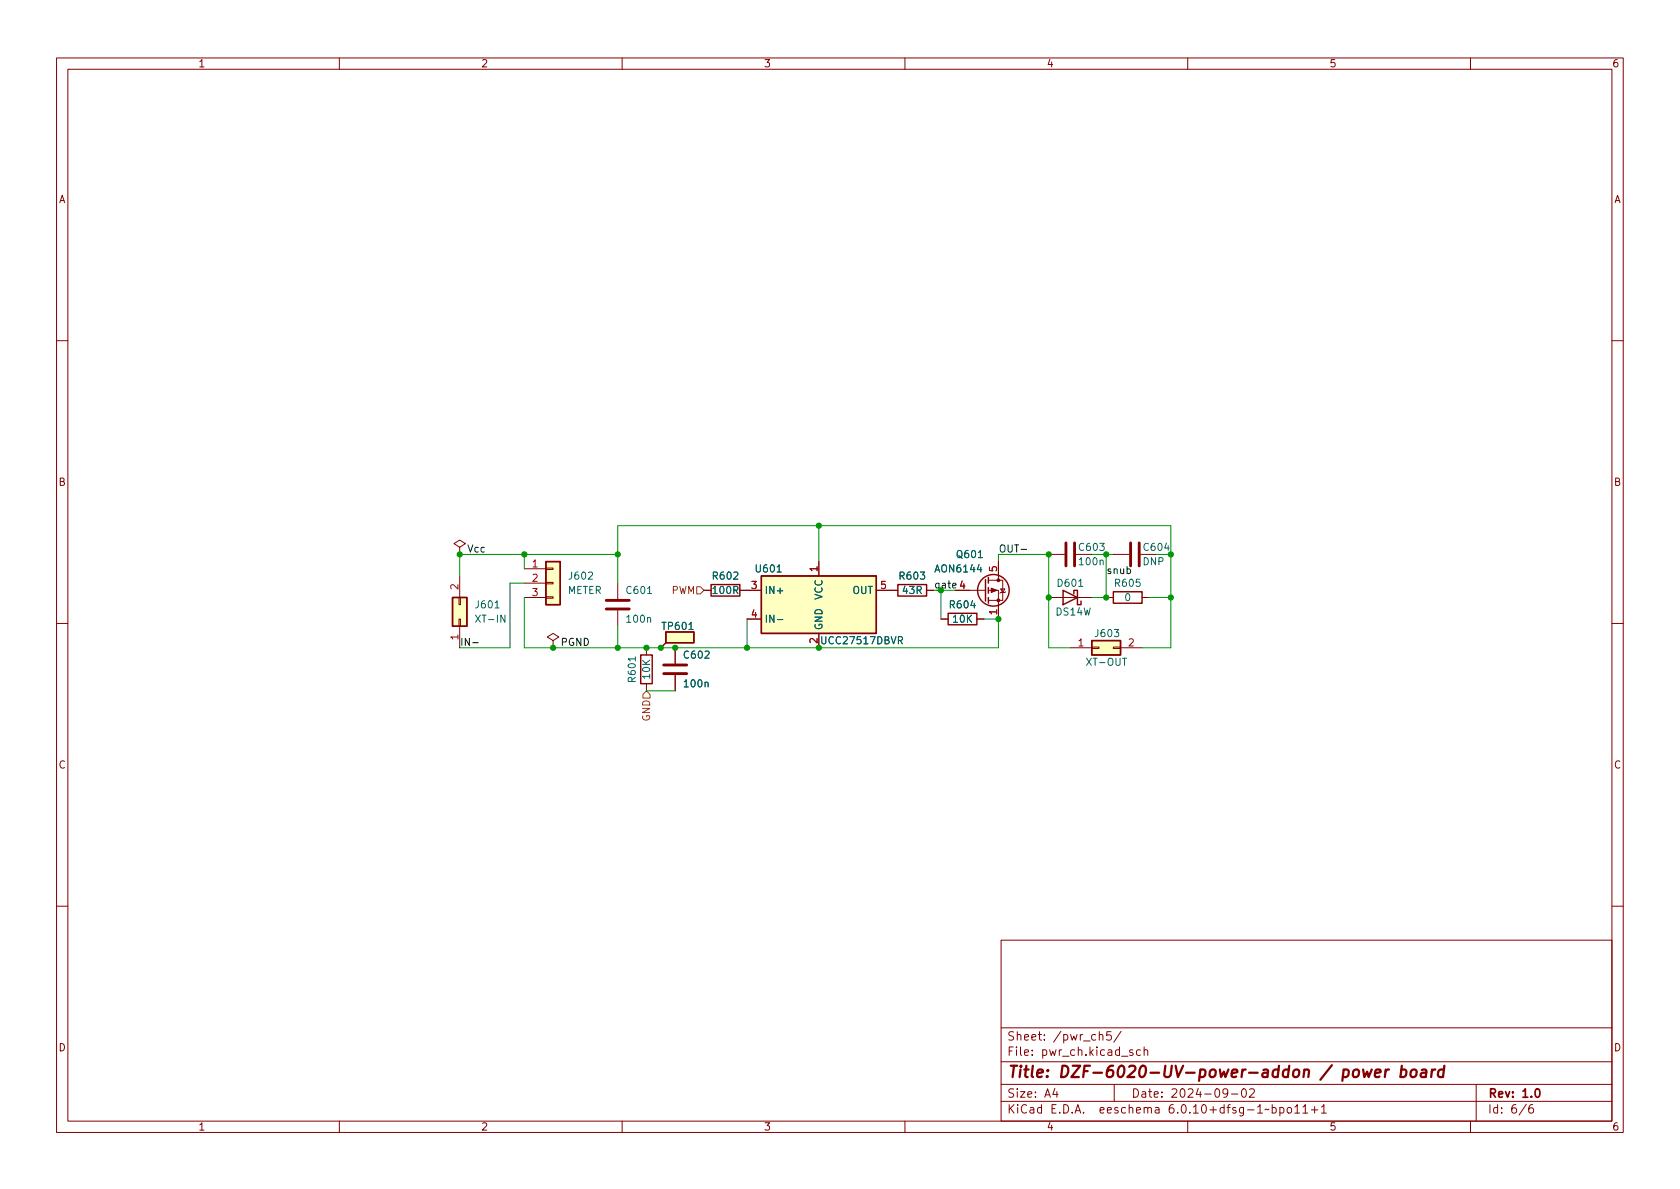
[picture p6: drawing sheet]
<svg xmlns="http://www.w3.org/2000/svg" width="297mm" height="210mm" viewBox="0 0 297 210" stroke-linecap="round" stroke-linejoin="round" font-family="sans-serif">
<g fill="none" stroke="#840000" stroke-width=".18">
<path d="M10 10.2h277v190.1h-277zM12 12.2h273v186.1h-273zM60 10.2v2M110 10.2v2M160 10.2v2M210 10.2v2M260 10.2v2M10 60.2h2M285 60.2h2M81.3 96.8l1-.7-1-.6-1 .6 1 .7v1.2M81.3 98h.1M144.8 99.3v2.5"/>
<path d="M176.5 99.3v3.3M185.4 98h2.8M190.2 98h2.8M196.8 98h2.8M201.7 98h2.8M10 110.2h2M81.2 109.5h.2v1.2h-.2zM81.2 105.7h.2v1.2h-.2zM81.3 101.8v3.9M81.3 110.7v3.8M92.7 100.6h3.8M92.7 103.1h3.8"/>
<path d="M92.7 105.7h3.8M96.5 105.5h1.3v.3h-1.3zM96.5 103h1.3v.2h-1.3zM96.5 100.5h1.3v.2h-1.3zM97.8 113.3l1-.7-1-.6-1 .6 1 .7v1.2M97.8 114.5h.1M109.2 103.1v2.8M109.2 107.9v2.8M114.3 114.5v1.3M116.8 114.5h.1M119.4 114.5v2.8M119.4 119.4v2.8"/>
<path d="M124.5 104.4h1.2M130.8 104.4h3.8M132.1 109.5h2.5M144.8 112v2.5M154.9 104.4h3.8M163.8 104.4h1.3M166.4 109.5h1.2M168.9 104.4h5.3M172.7 109.5h1.3M174.8 104.4h1.7v5.1M174.8 102.6h2.5v3.6h-2.5M176.9 104.1h.8l-.4 .7z"/>
<path d="M177.8 104.6l-.1 .2h-.8l-.1 .1M185.4 105.7h7.6M189.2 114.5h3.8M193 114.4h1.3v.3h-1.3zM195.6 105.7h1.2M196.8 114.4h1.3v.3h-1.3zM198.1 114.5h3.8M201.9 105.7h1.3M285 110.2h2M114.3 120.9v1.3M10 160.2h2M177 166.3h108v32h-108z"/>
<path d="M285 160.2h2M60 198.3v2M110 198.3v2M160 198.3v2M177 194.8h108M177 191.8h108M177 187.8h108M177 181.8h108M186.5 192.5l-.4 1h1M186.9 193v1M194.4 183.1l.2-.2 .3 .1 .1 .9M196.4 182.4h-.7l-.1 .7 .3-.1 .5 .1 .1 .2-.1 .5-.2 .1-.6-.1"/>
<path d="M197 191.8v3M198.2 182.4l-1.3 1.9M200.3 185.7l-.4-.1-.2 .2 .1 .3 .5 .1v.4h-.6M201.6 185.7l-.4-.1-.3 .3v.4l.2 .3h.5M202.3 185.8l.2-.2 .4 .1v.9M202.3 185.1v1.5M210 198.3v2M217.1 193.2l-.3 .3h-.3l-.3-.3 .2-.6 .4-.1 .2 .2a.99 .99 0 0 1-.4 1.3h-.2M217.7 193.5h1.2M219.7 192.6l.2-.1a.81 .81 0 0 1 .5 .7 .81 .81 0 0 1-.3 .8h-.1a.81 .81 0 0 1-.6-.6 .81 .81 0 0 1 .3-.8zM220.9 192.7l.6-.2 .2 .2 .1 .3-.9 1h.9M224.4 196.1l-.3 .2-.2-.2-.3 .2"/>
<path d="M224.9 195.9l.5-.1 .2 .3v.4l-.1 .3h-.6M224.9 195.3v1.5M226.3 195.9l.4-.1 .3 .3v.4l-.1 .3h-.6M226.3 195.8v1.5M227.7 195.9l.4-.1 .3 .3v.4l-.3 .3h-.4l-.1-.3v-.4zM228.9 195.8l.5-.5v1.5M228.9 196.8h.9M230.4 195.8l.4-.5v1.5M230.4 196.8h.8M231.9 196.3h1.1M232.4 195.7v1.1M233.6 195.8l.5-.5v1.5"/>
<path d="M233.6 196.8h.9M260 198.3v2M261 191.8v6.5M269.9 195.3l-1.3 1.9M271 195.3a.6 .6 0 0 0-.7 .7v.5l.1 .3h.5l.2-.1 .1-.5-.2-.2-.4-.1-.3 .3"/>
</g>
<path d="M271.6 192.6l.2-.1a.82 .82 0 0 1 .6 .7 .82 .82 0 0 1-.3 .8h-.2a.81 .81 0 0 1-.6-.6 .81 .81 0 0 1 .3-.8z" fill="none" stroke="#840000" stroke-width=".3"/>
<g fill="none" stroke="#840000" stroke-width=".4">
<path d="M241 189.1l.2 1.4 .5-1 .3 1 .5-1.4M243.1 189.8l1-.2-.1-.4-.5-.1-.3 .3-.1 1 .2 .1 .6-.1M245 189.1l-.2 1.4M245.6 189.1l-.4 .1-.2 .3M247.8 189.2l.2-.1 .5 .1 .2 .3-.1 .6a.66 .66 0 0 1-1 .3M247.9 188.5l-.3 2M249.6 189.3a.52 .52 0 0 1 .5-.2 .52 .52 0 0 1 .4 .4l-.1 .6a.55 .55 0 0 1-.5 .4 .55 .55 0 0 1-.5-.4zM251.4 189.2l.2-.1 .5 .1v1.3M252.2 189.6l-.7 .1a.4 .4 0 0 0-.3 .3 .4 .4 0 0 0 .2 .5l.7-.1M253.2 189.1l-.2 1.4M253.8 189.1l-.4 .1-.2 .3M255.3 189.2a.66 .66 0 0 0-1 .3l-.1 .6 .2 .3 .2 .1 .5-.1"/>
<path d="M255.4 188.5l-.3 2"/>
</g>
<path d="M188.5 96v4.1M190 96v4.1M199.9 96v4.1M201.4 96v4.1M107.2 107.7h4.1M107.2 106.2h4.1M117.3 119.1h4.1M117.3 117.6h4.1" fill="none" stroke="#840000" stroke-width=".51"/>
<g fill="#ffffc2" stroke="#ffffc2" stroke-width=".18">
<path d="M80 105.7h2.5v5h-2.5z"/>
<path d="M134.6 101.8h20.3v10.2h-20.3z"/>
<path d="M96.5 99.3h2.6v7.6h-2.6z"/>
<path d="M193 113.3h5.1v2.5h-5.1z"/>
<path d="M117.7 111.8h5v1.9h-5z"/>
</g>
<g fill="none" stroke="#840000" stroke-width=".25">
<path d="M96.5 99.3h2.6v7.6h-2.6zM80 105.7h2.5v5h-2.5zM113.3 115.8h2v5.1h-2zM117.7 111.8h5v1.9h-5zM117.7 113.7l-.9 .8M125.7 103.4h5.1v2h-5.1zM134.6 101.8h20.3v10.2h-20.3zM158.7 103.4h5.1v2h-5.1zM167.6 108.5h5.1v2h-5.1zM174.2 102.5v3.8M174.8 102.1v1M174.8 103.9v1"/>
<path d="M174.8 105.7v1M188 104.4l2.5 1.3-2.5 1.2zM189.9 105v-.6h.6v2.5h.6v-.6M193 113.3h5.1v2.5h-5.1zM196.8 104.6h5.1v2.1h-5.1z"/>
<circle cx="175.6" cy="104.4" r="2.79"/>
</g>
<g fill="#840000" stroke="#840000" stroke-width=".18">
<path d="M175.3 104l1 .4-1 .4z"/>
<circle cx="176.5" cy="106.2" r=".25"/>
<circle cx="176.5" cy="102.6" r=".25"/>
</g>
<path d="M137.4 109.6h1" fill="none" stroke="#006464" stroke-width=".18"/>
<path d="M123.2 103.8h.6l.7 .6-.7 .6h-.6zM113.7 122.8l.6-.6 .6 .6v.6h-1.2z" fill="none" stroke="#725600" stroke-width=".18"/>
<path d="M180.5 97.1h1M83.6 113.7h1" fill="none" stroke="#0f0f0f" stroke-width=".18"/>
<g fill="none" stroke="#009600" stroke-width=".18">
<path d="M92.7 98v2.6M109.2 98h-27.9v3.8M144.8 93v6.3M176.5 99.3v-1.3h8.9v16.5h3.8M196.8 98h-1.2v7.7h-2.6M92.7 103.1h-2.5v11.4h-8.9M92.7 105.7v8.8h83.8v-5h-2.5M109.2 103.1v-10.1h97.8v21.5h-5.1M109.2 110.7v3.8M132.1 109.5v5M166.4 104.4v5.1M203.2 105.7h3.8"/>
<path d="M114.3 122.2h5.1"/>
</g>
<g fill="#009600" stroke="#009600" stroke-width=".18">
<circle cx="185.4" cy="105.7" r=".46"/>
<circle cx="176.5" cy="109.5" r=".46"/>
<circle cx="185.4" cy="98" r=".46"/>
<circle cx="195.6" cy="98" r=".46"/>
<circle cx="195.6" cy="105.7" r=".46"/>
<circle cx="207" cy="105.7" r=".46"/>
<circle cx="207" cy="98" r=".46"/>
<circle cx="144.8" cy="114.5" r=".46"/>
<circle cx="144.8" cy="93" r=".46"/>
<circle cx="114.3" cy="114.5" r=".46"/>
<circle cx="109.2" cy="114.5" r=".46"/>
<circle cx="116.8" cy="114.5" r=".46"/>
<circle cx="97.8" cy="114.5" r=".46"/>
<circle cx="132.1" cy="114.5" r=".46"/>
<circle cx="119.4" cy="114.5" r=".46"/>
<circle cx="81.3" cy="98" r=".46"/>
<circle cx="92.7" cy="98" r=".46"/>
<circle cx="109.2" cy="98" r=".46"/>
</g>
<text font-size="2.8" fill="#840000" x="178" y="190.6">Title: DZF-6020-UV-power-addon / power board</text>
<g font-size="2.1" fill="#840000">
<text x="178" y="184">Sheet: /pwr_ch5/</text>
<text x="178" y="186.7">File: pwr_ch.kicad_sch</text>
<text x="178" y="196.9">KiCad E.D.A. eeschema 6.0.10+dfsg-1~bpo11+1</text>
<text x="178" y="194.1">Size: A4</text>
<text x="200" y="194.1">Date: 2024-09-02</text>
<text x="263" y="194.1">Rev: 1.0</text>
<text x="263" y="196.9">Id: 6/6</text>
</g>
<g font-size="1.8" fill="#840000">
<text x="35" y="11.9">1</text>
<text x="85" y="11.9">2</text>
<text x="135" y="11.9">3</text>
<text x="185" y="11.9">4</text>
<text x="235" y="11.9">5</text>
<text x="285" y="11.9">6</text>
<text x="10.3" y="35.9">A</text>
<text x="285.3" y="35.9">A</text>
<text x="10.3" y="85.9">B</text>
<text x="285.3" y="85.9">B</text>
<text x="10.3" y="135.9">C</text>
<text x="285.3" y="135.9">C</text>
<text x="10.3" y="185.9">D</text>
<text x="285.3" y="185.9">D</text>
<text x="35" y="199.9">1</text>
<text x="85" y="199.9">2</text>
<text x="135" y="199.9">3</text>
<text x="185" y="199.9">4</text>
<text x="235" y="199.9">5</text>
<text x="285" y="199.9">6</text>
</g>
<g font-size="1.8" fill="#0f0f0f">
<text x="82.5" y="97.7">Vcc</text>
<text x="176.5" y="97.7">OUT-</text>
<text x="195.6" y="101.5">snub</text>
<text x="81.3" y="114.2">IN-</text>
<text x="99.1" y="114.2">PGND</text>
</g>
<g font-size="1.8" fill="#a90000">
<text x="94.1" y="100.3">1</text>
<text x="144.5" y="101.1" transform="rotate(-90 144.5 101.1)">1</text>
<text x="176.3" y="101.1" transform="rotate(-90 176.3 101.1)">5</text>
<text x="81" y="104.2" transform="rotate(-90 81 104.2)">2</text>
<text x="94.1" y="102.9">2</text>
<text x="94.1" y="105.4">3</text>
<text x="132.9" y="104.1">3</text>
<text x="155.7" y="104.1">5</text>
<text x="169.7" y="104.1">4</text>
<text x="81" y="113.1" transform="rotate(-90 81 113.1)">1</text>
<text x="132.9" y="109.2">4</text>
<text x="144.5" y="113.8" transform="rotate(-90 144.5 113.8)">2</text>
<text x="176.3" y="108.7" transform="rotate(-90 176.3 108.7)">1</text>
<text x="190.6" y="114.3">1</text>
<text x="199.5" y="114.3">2</text>
</g>
<g font-size="1.8" fill="#006464">
<text x="133.8" y="101.2">U601</text>
<text x="165.5" y="101.2">AON6144</text>
<text x="169.3" y="98.7">Q601</text>
<text x="191" y="99.9">100n</text>
<text x="202.1" y="99.9">DNP</text>
<text x="84.2" y="107.6">J601</text>
<text x="100.3" y="105">METER</text>
<text x="100.7" y="102.5">J602</text>
<text x="110.9" y="105">C601</text>
<text x="126.2" y="102.5">R602</text>
<text x="126.2" y="105">100R</text>
<text x="135.1" y="105">IN+</text>
<text x="145.4" y="106.1" transform="rotate(-90 145.4 106.1)">VCC</text>
<text x="150.7" y="105">OUT</text>
<text x="159.2" y="102.5">R603</text>
<text x="159.7" y="105">43R</text>
<text x="168.1" y="107.6">R604</text>
<text x="187.1" y="103.8">D601</text>
<text x="197.3" y="103.8">R605</text>
<text x="198.9" y="106.3">0</text>
<text x="84.4" y="110.1">XT-IN</text>
<text x="110.9" y="110.1">100n</text>
<text x="117.2" y="111.4">TP601</text>
<text x="135.1" y="110.1">IN-</text>
<text x="145.4" y="111.5" transform="rotate(-90 145.4 111.5)">GND</text>
<text x="145.5" y="113.9">UCC27517DBVR</text>
<text x="168.6" y="110.1">10K</text>
<text x="186.7" y="108.8">DS14W</text>
<text x="193.8" y="112.6">J603</text>
<text x="114.9" y="120" transform="rotate(-90 114.9 120)">10K</text>
<text x="121.1" y="116.5">C602</text>
<text x="192.3" y="117.7">XT-OUT</text>
<text x="112.4" y="120.5" transform="rotate(-90 112.4 120.5)">R601</text>
<text x="121.1" y="121.5">100n</text>
</g>
<g font-size="1.8" fill="#009600">
<text x="190.9" y="97.4">C603</text>
<text x="202.3" y="97.4">C604</text>
<text x="165.1" y="104">gate 4</text>
</g>
<g font-size="1.8" fill="#725600">
<text x="118.7" y="105">PWM</text>
<text x="114.9" y="127.6" transform="rotate(-90 114.9 127.6)">GND</text>
</g>
</svg>
